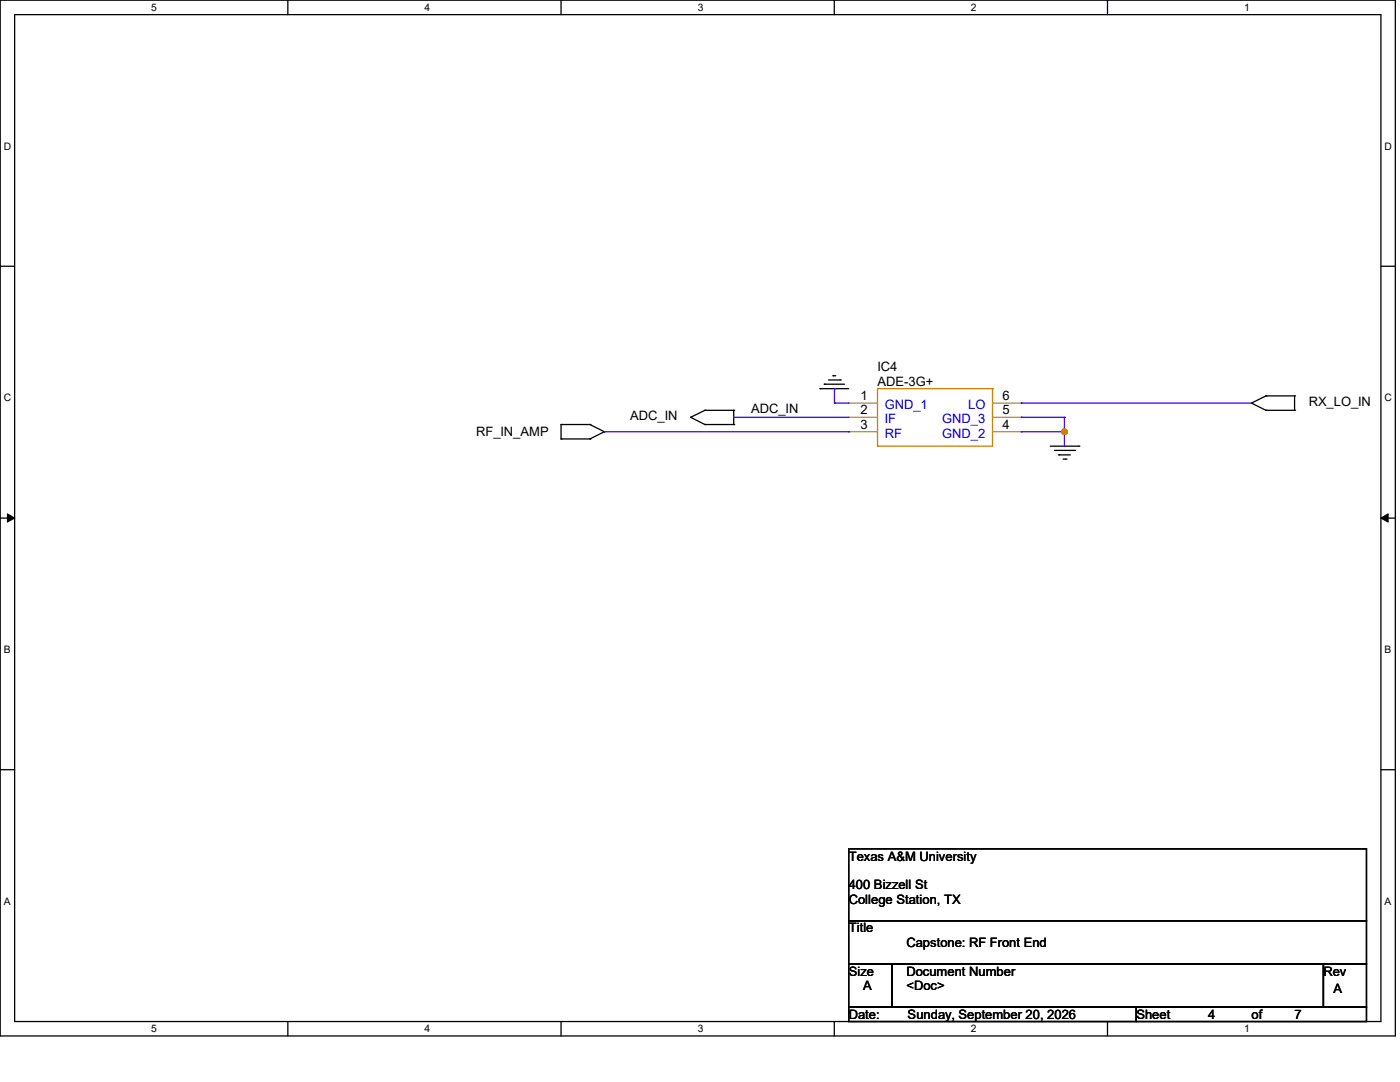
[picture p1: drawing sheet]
<svg xmlns="http://www.w3.org/2000/svg" width="279mm" height="216mm" viewBox="0 0 279 216" stroke-linecap="round" stroke-linejoin="round" font-family="sans-serif">
<path d="M0 0h278.5v206.7h-278.5zM2.9 2.9h272.7v200.9h-272.7z" fill="none" stroke="#000" stroke-width=".25"/>
<g fill="#fff">
<path d="M30.2 .3h1.1v2.3h-1.1z"/>
<path d="M30.2 204.1h1.1v2.3h-1.1z"/>
</g>
<path d="M57.4 0v2.9M57.4 203.8v2.9" fill="none" stroke="#000" stroke-width=".25"/>
<g fill="#fff">
<path d="M84.7 .3h1.1v2.3h-1.1z"/>
<path d="M84.7 204.1h1.1v2.3h-1.1z"/>
</g>
<path d="M112 0v2.9M112 203.8v2.9" fill="none" stroke="#000" stroke-width=".25"/>
<g fill="#fff">
<path d="M139.2 .3h1.1v2.3h-1.1z"/>
<path d="M139.2 204.1h1.1v2.3h-1.1z"/>
</g>
<path d="M166.5 0v2.9M166.5 203.8v2.9" fill="none" stroke="#000" stroke-width=".25"/>
<g fill="#fff">
<path d="M193.8 .3h1.1v2.3h-1.1z"/>
<path d="M193.8 204.1h1.1v2.3h-1.1z"/>
</g>
<path d="M221 0v2.9M221 203.8v2.9" fill="none" stroke="#000" stroke-width=".25"/>
<g fill="#fff">
<path d="M248.3 .3h1.1v2.3h-1.1z"/>
<path d="M248.3 204.1h1.1v2.3h-1.1z"/>
<path d="M.8 28h1.4v2.3h-1.4z"/>
<path d="M276.3 28h1.4v2.3h-1.4z"/>
<path d="M.8 78.2h1.4v2.3h-1.4z"/>
<path d="M276.3 78.2h1.4v2.3h-1.4z"/>
</g>
<path d="M0 53.1h2.9M275.6 53.1h2.9" fill="none" stroke="#000" stroke-width=".25"/>
<g fill="#fff">
<path d="M.8 128.5h1.3v2.2h-1.3z"/>
<path d="M276.3 128.5h1.3v2.2h-1.3z"/>
</g>
<path d="M0 103.4h2.9M275.6 103.4h2.9" fill="none" stroke="#000" stroke-width=".25"/>
<path d="M1.5 102.5l1.4 .9-1.4 .8zM275.6 103.4l1.4-.9v1.7z" fill="#000" stroke="#000" stroke-width=".2"/>
<g fill="#fff">
<path d="M.8 178.7h1.3v2.2h-1.3z"/>
<path d="M276.3 178.7h1.3v2.2h-1.3z"/>
</g>
<g fill="none" stroke="#000" stroke-width=".25">
<path d="M163.7 77.6h.1M163.7 77.6h5.7M164.5 76.7h.1M164.5 76.7h4M165.4 75.8h2.3M166.2 75h.1M166.2 75h.6M167.7 75.8h.1M252.6 79h.1M252.6 79l-2.8 1.4M252.6 79h5.8M258.4 79h.1"/>
<path d="M258.4 79v2.9M112 87.6h.1M112 84.7h.1M112 84.7h5.7M112 87.6h5.7M112 84.7v2.9M117.7 84.7h.1M117.7 87.6h.1M117.7 84.7l2.9 1.4M120.6 86.1h.1M120.6 86.1l-2.9 1.5M137.8 83.3h.1"/>
<path d="M137.8 83.3l2.9 1.4M140.7 84.7h.1M140.7 81.9h.1M140.7 81.9h5.7M140.7 84.7h5.7M140.7 81.9l-2.9 1.4M146.4 81.9h.1M146.4 84.7h.1M146.4 81.9v2.8M209.6 89h5.7M210.4 89.9h4.1M211.3 90.8h.1"/>
<path d="M211.3 90.8h2.3M212.2 91.6h.5M212.7 91.6h.1M214.5 89.9h.1M215.3 89h.1M249.8 80.4h.1M249.8 80.4l2.8 1.5M252.6 81.9h.1M252.6 81.9h5.8M258.4 81.9h.1M0 153.6h2.9M275.6 153.6h2.9"/>
<path d="M169.4 169.4h103.3v14.3h-103.3zM169.4 183.7h103.3v8.7h-103.3zM169.4 192.4h8.6v8.6h-8.6zM178 192.4h86.1v8.6h-86.1zM264.1 192.4h8.6v8.6h-8.6zM169.4 201h57.4v2.8h-57.4zM226.8 201h45.9v2.8h-45.9z"/>
</g>
<path d="M198.1 77.6h.1M198.1 77.6h-23v11.4M198.1 77.6v11.4h-23M175.1 89h.1" fill="none" stroke="#cc8006" stroke-width=".25"/>
<path d="M169.4 80.4h.1M169.4 83.3h.1M169.4 86.1h.1M169.4 80.4h5.7M169.4 83.3h5.7M169.4 86.1h5.7M198.1 80.4h5.7M198.1 83.3h5.7M198.1 86.1h5.7M203.8 86.1h.1M203.8 83.3h.1M203.8 80.4h.1" fill="none" stroke="#a84" stroke-width=".25"/>
<g fill="none" stroke="#4200ff" stroke-width=".25">
<path d="M166.5 77.6h.1M166.5 77.6v2.8M120.6 86.1h48.8M146.4 83.3h.1M146.4 83.3h23M166.5 80.4h.1M166.5 80.4h2.9M169.4 86.1h.1M203.8 80.4h.1M203.8 83.3h.1M203.8 86.1h.1M203.8 80.4h46"/>
<path d="M203.8 83.3h8.6M203.8 86.1h8.6M212.4 83.3h.1M212.4 86.1h.1M212.4 83.3v5.7"/>
</g>
<circle cx="212.4" cy="86.1" r=".55" fill="#f00" stroke="#f00" stroke-width=".25"/>
<g font-size="2.6">
<text x="175.1" y="74.1">IC4</text>
<text x="175.1" y="77">ADE-3G+</text>
<text x="125.8" y="83.9">ADC_IN</text>
<text x="149.9" y="82.5">ADC_IN</text>
<text x="171.7" y="79.8">1</text>
<text x="171.7" y="82.6">2</text>
<text x="200.1" y="82.6">5</text>
<text x="200.1" y="79.8">6</text>
<text x="261.2" y="81">RX_LO_IN</text>
<text x="95" y="87">RF_IN_AMP</text>
<text x="171.7" y="85.5">3</text>
<text x="200.1" y="85.5">4</text>
<text x="169.4" y="171.7">Texas A&amp;M University</text>
<text x="169.4" y="177.5">400 Bizzell St</text>
<text x="169.4" y="180.3">College Station, TX</text>
<text x="169.4" y="186.1">Title</text>
<text x="180.9" y="188.9">Capstone: RF Front End</text>
<text x="169.4" y="194.7">Size</text>
<text x="172.3" y="197.6">A</text>
<text x="180.9" y="197.6">&lt;Doc&gt;</text>
<text x="180.9" y="194.7">Document Number</text>
<text x="264.1" y="194.7">Rev</text>
<text x="169.4" y="203.3">Date:</text>
<text x="181.1" y="203.3">Sunday, September 20, 2026</text>
<text x="226.8" y="203.3">Sheet</text>
<text x="241.1" y="203.3">4</text>
<text x="249.8" y="203.3">of</text>
<text x="258.3" y="203.3">7</text>
<text x="266.1" y="198.1">A</text>
</g>
<g font-size="2.6" fill="#00c">
<text x="176.6" y="81.6">GND_1</text>
<text x="193.2" y="81.6">LO</text>
<text x="176.6" y="84.5">IF</text>
<text x="176.6" y="87.3">RF</text>
<text x="188" y="87.3">GND_2</text>
<text x="188" y="84.5">GND_3</text>
</g>
<g font-size="2.1">
<text x="30.2" y="2.2">5</text>
<text x="84.7" y="2.2">4</text>
<text x="139.2" y="2.2">3</text>
<text x="193.8" y="2.2">2</text>
<text x="248.3" y="2.2">1</text>
<text x=".8" y="29.8">D</text>
<text x="276.3" y="29.8">D</text>
<text x=".8" y="80.1">C</text>
<text x="276.3" y="80.1">C</text>
<text x=".8" y="130.3">B</text>
<text x="276.3" y="130.3">B</text>
<text x=".8" y="180.5">A</text>
<text x="276.3" y="180.5">A</text>
<text x="30.2" y="206">5</text>
<text x="84.7" y="206">4</text>
<text x="139.2" y="206">3</text>
<text x="193.8" y="206">2</text>
<text x="248.3" y="206">1</text>
</g>
</svg>
